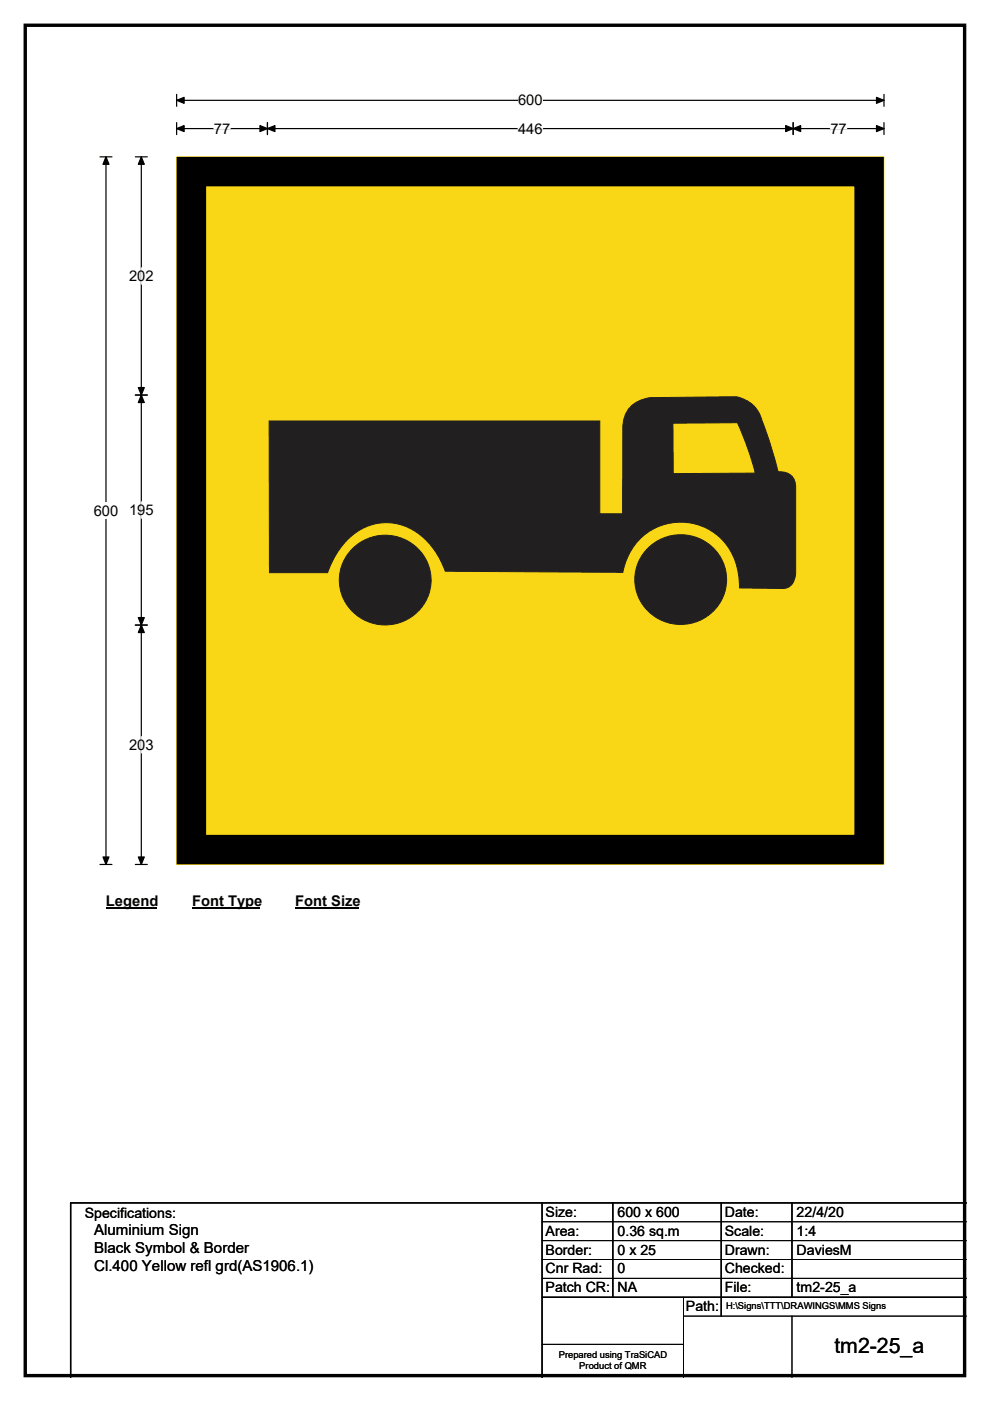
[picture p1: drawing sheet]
<svg xmlns="http://www.w3.org/2000/svg" width="210mm" height="297mm" viewBox="0 0 210 297" stroke-linecap="round" stroke-linejoin="round" font-family="sans-serif">
<path d="M5.4 5.4h199.2v286.3h-199.2z" fill="none" stroke="#000" stroke-width=".72"/>
<path d="M37.5 21.3h150M37.5 20v2.5M187.5 20v2.5" fill="none" stroke="#000" stroke-width=".25"/>
<path d="M37.5 21.3l1.6-.7v1.3zM185.9 20.6l1.6 .7-1.6 .6z" fill="#000" stroke="#000" stroke-width=".25"/>
<path d="M109.9 19.5h5.2v3.5h-5.2z" fill="#fff"/>
<path d="M21.2 33.3h2.5M22.5 33.3v150M37.5 27.3h150M37.5 26v2.5M56.7 26v2.5M168.2 26v2.5M187.5 26v2.5M21.2 183.3h2.5" fill="none" stroke="#000" stroke-width=".25"/>
<path d="M22.5 33.3l.6 1.5h-1.3zM37.5 27.3l1.6-.7v1.3zM56.7 27.3l1.6-.7v1.3zM55.1 26.6l1.6 .7-1.6 .6zM166.6 26.6l1.6 .7-1.6 .6zM168.2 27.3l1.6-.7v1.3zM185.9 26.6l1.6 .7-1.6 .6zM21.8 181.7h1.3l-.6 1.6z" fill="#000" stroke="#000" stroke-width=".25"/>
<path d="M45.4 27.3h3.4M109.9 27.3h5.2M176.1 27.3h3.5" fill="none" stroke="#fff" stroke-width=".25"/>
<path d="M19.9 106.5h5.2v3.5h-5.2z" fill="#fff"/>
<path d="M28.7 33.3h2.5M30 33.3v150M28.7 83.8h2.5M28.7 132.5h2.5M28.7 183.3h2.5" fill="none" stroke="#000" stroke-width=".25"/>
<path d="M30 33.3l.6 1.5h-1.3zM30 83.8l.6 1.5h-1.3zM29.3 82.2h1.3l-.6 1.6zM29.3 130.9h1.3l-.6 1.6zM30 132.5l.6 1.6h-1.3zM29.3 181.7h1.3l-.6 1.6z" fill="#000" stroke="#000" stroke-width=".25"/>
<path d="M30 56.8v3.4M30 106.4v3.5M30 156.2v3.4" fill="none" stroke="#fff" stroke-width=".25"/>
<path d="M22.5 189.3h10.7v3.5h-10.7z" fill="#fff"/>
<path d="M22.5 192.6h10.7" fill="none" stroke="#000" stroke-width=".32"/>
<path d="M40.7 189.3h14.4v3.5h-14.4z" fill="#fff"/>
<path d="M40.7 192.6h14.4" fill="none" stroke="#000" stroke-width=".32"/>
<path d="M62.6 189.3h13.5v3.5h-13.5z" fill="#fff"/>
<path d="M62.6 192.6h13.5" fill="none" stroke="#000" stroke-width=".32"/>
<path d="M37.5 33.3h150v150h-150z" fill="#fad716"/>
<path d="M37.5 33.3h150v150h-150z" fill="none" stroke="#fad716" stroke-width=".21"/>
<path d="M40.6 36.4h143.7v143.7h-143.7z" fill="none" stroke="#000" stroke-width="6.2"/>
<g fill="#221f20" stroke="#221f20" stroke-width=".21">
<path d="M57.1 89.3h70.1v19.6h4.9v-18a6.1 6.1 0 0 1 5.7-6.6l18.4-.2a6.8 6.8 0 0 1 5.4 5.1l1.8 5 1.6 5.8a3.1 3.1 0 0 1 3.8 3.4v18.2a2.99 2.99 0 0 1-2.6 3.2l-9.4-.1a13.3 13.3 0 0 0-7.4-12.9 12.4 12.4 0 0 0-17.3 9.5l-37.7-.2a14.9 14.9 0 0 0-10.2-10.1 11.6 11.6 0 0 0-12 5.2l-1.9 3.3-.8 1.9h-12.3z" fill-rule="evenodd"/>
<path d="M74.4 116.7a9.7 9.7 0 0 1 12.7-1.6 9.7 9.7 0 0 1 3.2 12.4 9.7 9.7 0 0 1-12 4.4 9.7 9.7 0 0 1-6-11.2 9.5 9.5 0 0 1 2.1-4z" fill-rule="evenodd"/>
<path d="M137.1 116.6a9.7 9.7 0 0 1 12.7-1.6 9.7 9.7 0 0 1 3.2 12.3 9.7 9.7 0 0 1-12 4.5 9.7 9.7 0 0 1-6.1-11.3 9.4 9.4 0 0 1 2.2-3.9z" fill-rule="evenodd"/>
</g>
<path d="M142.7 89.7l13.7-.1 2.4 6 1.4 4.7-17.4 .1z" fill-rule="evenodd" fill="#fad716" stroke="#221f20" stroke-width=".21"/>
<path d="M115 255v37M130 255v20M153 255v24M168 255v20M205 255h-190v37M115 275h90" fill="none" stroke="#000" stroke-width=".3"/>
<path d="M115 259h90M115 263h90M115 267h90M115 271h90M145 279h60M145 275v17M168 279v13M115 285h30" fill="none" stroke="#000" stroke-width=".21"/>
<text font-size="4.5" x="177" y="286.9">tm2-25_a</text>
<g font-size="3.2">
<text x="20" y="261.9">Aluminium Sign</text>
<text x="20" y="265.7">Black Symbol &amp; Border</text>
<text x="20" y="269.6">Cl.400 Yellow refl grd(AS1906.1)</text>
</g>
<g font-size="3.1">
<text x="109.9" y="22.3">600</text>
<text x="45.4" y="28.3">77</text>
<text x="109.9" y="28.3">446</text>
<text x="176.1" y="28.3">77</text>
<text x="27.4" y="59.6">202</text>
<text x="19.9" y="109.3">600</text>
<text x="27.4" y="109.2">195</text>
<text x="27.4" y="159">203</text>
<text x="22.5" y="192.1">Legend</text>
<text x="40.7" y="192.1">Font Type</text>
<text x="62.6" y="192.1">Font Size</text>
</g>
<g font-size="3">
<text x="115.7" y="258">Size:</text>
<text x="131" y="258">600 x 600</text>
<text x="153.7" y="258">Date:</text>
<text x="169" y="258">22/4/20</text>
<text x="18" y="258.2">Specifications:</text>
<text x="115.7" y="262">Area:</text>
<text x="131" y="262">0.36 sq.m</text>
<text x="153.7" y="262">Scale:</text>
<text x="169" y="262">1:4</text>
<text x="115.7" y="266">Border:</text>
<text x="115.7" y="270">Cnr Rad:</text>
<text x="131" y="266">0 x 25</text>
<text x="131" y="270">0</text>
<text x="153.7" y="266">Drawn:</text>
<text x="153.7" y="270">Checked:</text>
<text x="169" y="266">DaviesM</text>
<text x="115.7" y="274">Patch CR:</text>
<text x="131" y="274">NA</text>
<text x="153.7" y="274">File:</text>
<text x="169" y="274">tm2-25_a</text>
<text x="145.5" y="278">Path:</text>
</g>
<g font-size="2">
<text x="154" y="277.6">H:\Signs\TTT\DRAWINGS\MMS Signs</text>
<text x="118.5" y="287.8">Prepared using TraSiCAD</text>
<text x="122.9" y="290.2">Product of QMR</text>
</g>
</svg>
